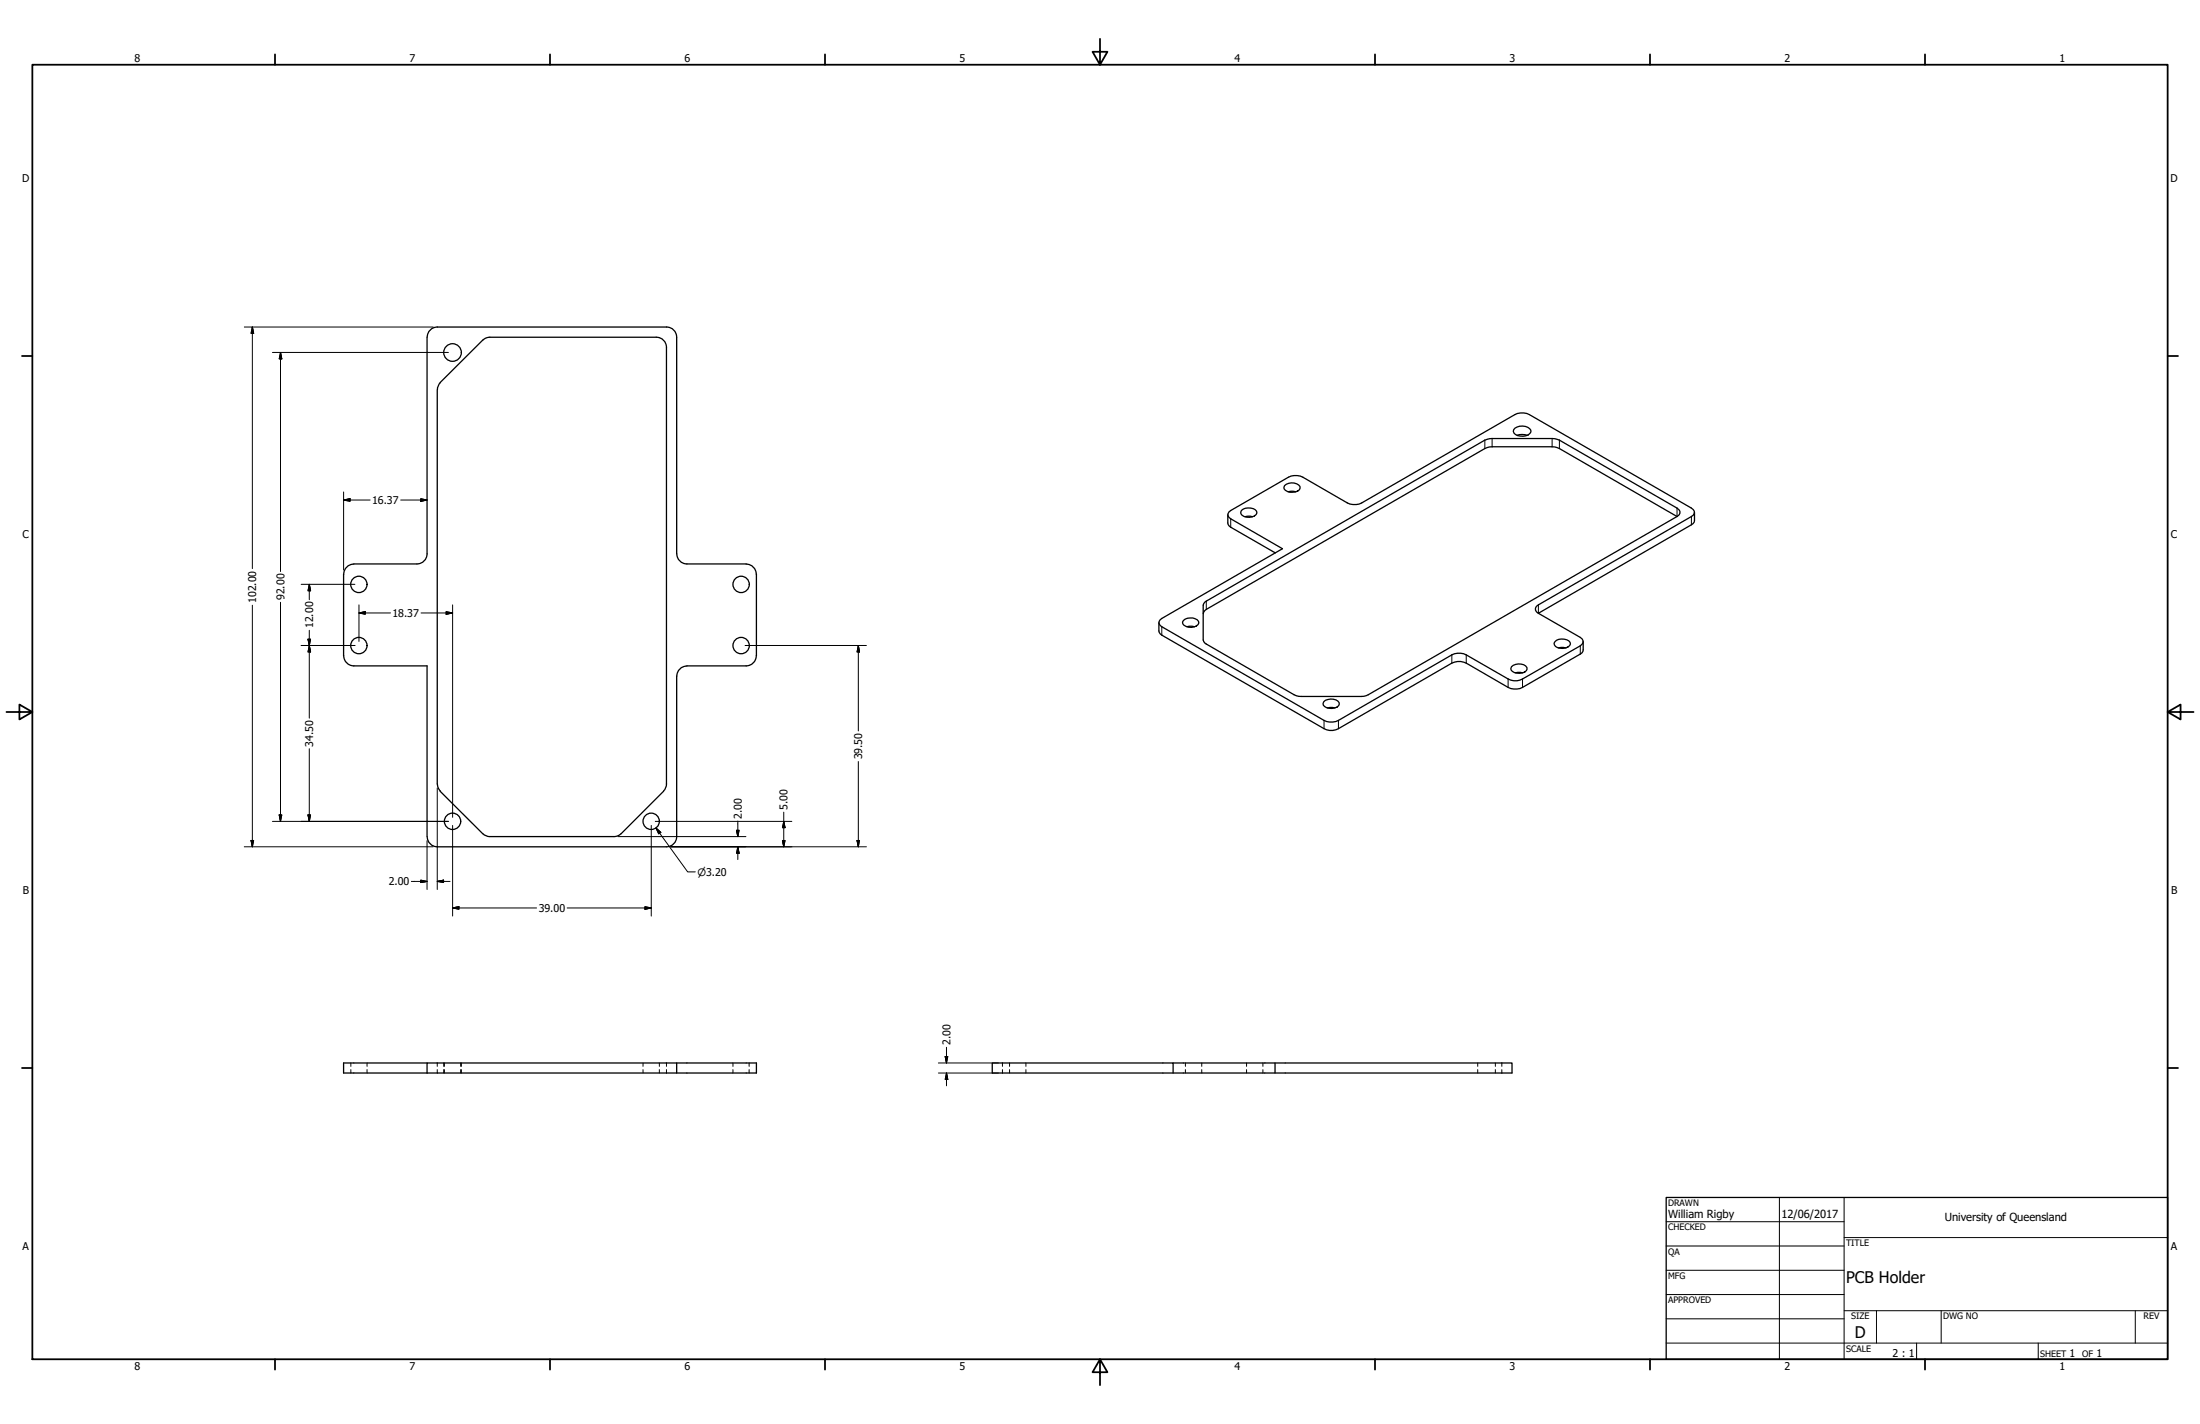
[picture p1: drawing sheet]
<svg xmlns="http://www.w3.org/2000/svg" width="864mm" height="559mm" viewBox="0 0 864 559" stroke-linecap="round" stroke-linejoin="round" font-family="sans-serif">
<!-- layer: Hidden (ANSI) -->
<g fill="none" stroke="#000" stroke-width=".39">
<path d="M137.7 417.1v1.4M137.7 419.7v1.4M144.1 417.1v1.4M144.1 419.7v1.4M171.6 417.1v1.4M171.6 419.7v1.4M174.2 417.1v1.4M174.2 419.7v1.4M174.4 417.1v1.4M174.4 419.7v1.4M180.8 417.1v1.4M180.8 419.7v1.4"/>
<path d="M181.1 417.1v1.4M181.1 419.7v1.4M252.4 417.1v1.4M252.4 419.7v1.4M258.8 417.1v1.4M258.8 419.7v1.4M261.6 417.1v1.4M261.6 419.7v1.4M287.7 417.1v1.4M287.7 419.7v1.4M294.1 417.1v1.4M294.1 419.7v1.4"/>
<path d="M393.5 417.1v1.4M393.5 419.7v1.4M396.3 417.1v1.4M396.3 419.7v1.4M402.7 417.1v1.4M402.7 419.7v1.4M465.3 417.1v1.4M465.3 419.7v1.4M471.7 417.1v1.4M471.7 419.7v1.4M489.3 417.1v1.4M489.3 419.7v1.4"/>
<path d="M495.7 417.1v1.4M495.7 419.7v1.4M580.1 417.1v1.4M580.1 419.7v1.4M587 417.1v1.4M587 419.7v1.4M589.5 417.1v1.4M589.5 419.7v1.4"/>
</g>
<!-- layer: Visible (ANSI) -->
<g fill="none" stroke="#000" stroke-width=".51">
<path d="M167.6 132.3v85M167.7 132.3a4 4 0 0 1 4-4h89.9a4 4 0 0 1 4 4v85M192.3 132.3h65.4a4 4 0 0 1 3.9 4v171.4l-.3 1.4-.8 1.3M192.3 132.3l-1.5 .3-1.3 .9-16.7 16.6-.8 1.3-.3 1.5M171.6 153v154.7M582.9 176l-109.4 63.1M582.9 172.7l-109.4 63.2M585.7 175.3h23.6M585.7 172.1h23.6M594.7 168a4.7 4.7 0 0 1 6.2 .8 2.07 2.07 0 0 1-1.9 2.2 3.9 3.9 0 0 1-5-1.7zM594.7 162.7l-60.2 34.7M595.5 170.8a6.5 6.5 0 0 1 4 0"/>
<path d="M600.3 162.7l63.7 36.7M612.1 172.7l47 27.3a1.65 1.65 0 0 1-.8 2.7M612.1 176l46.2 26.7M504.3 190.6a4.3 4.3 0 0 1 6 .3v.6a3.9 3.9 0 0 1-5.7 .9l-.5-.6zM505.7 193h3M505.8 187.3l-22.7 13M511.4 187.3l17.5 10.1M167.6 217.3a4 4 0 0 1-3.9 4M265.7 217.3a4 4 0 0 0 4 4M483.1 206.9l17.5 10.1M483.1 203.6l20.3 11.7-47.3 27.4M487.3 200.3a4.4 4.4 0 0 1 6 .4 1.77 1.77 0 0 1-1.7 2.1 3.2 3.2 0 0 1-4.6-1.8z"/>
<path d="M488.7 202.8h3M658.3 202.7l-121.2 69.9M664 205.9l-60.1 34.8 16.4 9.4M664 202.7l-60.1 34.7M134.9 225.3v32M138.9 221.3h24.7M138.9 221.4a4 4 0 0 0-4 3.9M269.6 221.3h23.3M292.9 221.4a4 4 0 0 1 4 3.9M296.9 225.3v32M472.3 237.5v13.6M134.9 257.3a4 4 0 0 0 4 4h28.7v67"/>
<path d="M296.9 257.3a4 4 0 0 1-4 4h-23.3M456.1 249.2l63.6 36.7M456.1 245.9l63.6 36.8M464.5 243.5a4.4 4.4 0 0 1 6 .3 1.77 1.77 0 0 1-1.7 2.2 3.4 3.4 0 0 1-4.6-1.8zM465.9 245.9h3M473.5 252.7l34.4 19.9M569.9 257l-44.5 25.7M575.6 257l16.4 9.4M610.4 251.8a4.3 4.3 0 0 1 5.9 .3 1.77 1.77 0 0 1-1.7 2.2 3.2 3.2 0 0 1-4.6-1.9zM611.8 254.3h2.9M620.3 256.7l-22.6 13M620.3 253.4l-22.6 13"/>
<path d="M265.6 265.3v63M269.7 261.4a4 4 0 0 0-4 3.9M510.8 273.3h23.6M519.6 275.4a4.3 4.3 0 0 1 6.1 .3 1.75 1.75 0 0 1-1.8 2.1 4.3 4.3 0 0 1-4.5-1.1zM521.1 277.8h3M569.9 260.2l-44.5 25.7M575.6 260.2l16.4 9.5M593.3 261.6a4.3 4.3 0 0 1 6.1 .3 1.75 1.75 0 0 1-1.8 2.1 4.3 4.3 0 0 1-4.4-1.1zM594.8 264h3M171.7 307.6l.3 1.5 .9 1.3M172.8 310.5l16.7 16.7M260.5 310.5l-16.7 16.7"/>
<path d="M167.7 328.3a4 4 0 0 0 3.9 4h90.1a4 4 0 0 0 3.9-4M189.5 327.1l1.3 .9 1.5 .3M243.8 327.1l-1.3 .9-1.5 .3h-48.7M167.6 417.1h-32.7v4h162v-4h-31.3M460.5 417.1h133v4h-204v-4h71v4M500.5 417.1v4M167.6 421.1v-4h98v4"/>
<circle cx="177.6" cy="138.3" r="3.5"/>
<circle cx="140.9" cy="229.3" r="3.2"/>
<circle cx="290.9" cy="229.3" r="3.2"/>
<circle cx="140.9" cy="253.3" r="3.2"/>
<circle cx="290.9" cy="253.3" r="3.2"/>
<circle cx="177.6" cy="322.3" r="3.2"/>
<circle cx="255.6" cy="322.3" r="3.2"/>
</g>
<!-- layer: Visible Narrow (ANSI) -->
<g fill="none" stroke="#000" stroke-width=".39">
<path d="M582.9 172.7v3.3M585.7 172.1v3.2M609.3 172.1v3.2M612.1 172.7v3.3M658.3 199.4v3.3M483.1 203.6v3.3M664 202.7v3.2M473.5 235.9v3.2M603.9 237.4v3.3M456.1 245.9v3.3M569.9 257v3.2M575.6 257v3.2"/>
<path d="M620.3 253.4v3.3M592 266.4v3.3M597.7 266.4v3.3M519.7 282.7v3.2M525.4 282.7v3.2"/>
</g>
<g fill="none" stroke="#000" stroke-width=".51">
<path d="M585.7 175.3l-2.8 .7M585.7 172.1l-2.8 .6M594.7 162.7a6.3 6.3 0 0 1 5.6 0M609.3 175.3l2.8 .7M609.3 172.1l2.8 .6M505.8 187.3a6.3 6.3 0 0 1 5.6 0M528.9 197.4a6.3 6.3 0 0 0 5.6 0M664 199.4l.7 .6a1.65 1.65 0 0 1-.7 2.7M482 202l.1 3.8 1 1.1M483.1 200.3a1.73 1.73 0 0 0-1.1 1.7 1.73 1.73 0 0 0 1.1 1.6M665.2 201l-.2 3.9-1 1M473.5 239.1l-.6 .5-.6 1.2"/>
<path d="M473.5 235.9l-.6 .4-.6 1.2M603.9 237.4a1.74 1.74 0 0 0-1.2 1.6 1.74 1.74 0 0 0 1.2 1.7M454.9 244.3l.1 3.9 1.1 1M456.1 242.7a1.73 1.73 0 0 0-1.2 1.6 1.73 1.73 0 0 0 1.2 1.6M472.3 251.1l.6 1.2 .6 .4M569.9 257a6.3 6.3 0 0 1 5.7 0M620.3 250.1a1.78 1.78 0 0 1 1.2 1.7 1.78 1.78 0 0 1-1.2 1.6M621.5 251.8l-.2 3.9-1 1M507.9 272.6l2.9 .7M537.1 272.6l-2.7 .7M569.9 260.2a6.3 6.3 0 0 1 5.7 0M592 269.7a6.3 6.3 0 0 0 5.7 0"/>
<path d="M592 266.4a5.8 5.8 0 0 0 5.7 0M519.7 285.9a5.8 5.8 0 0 0 5.7 0M519.7 282.7a6.3 6.3 0 0 0 5.7 0"/>
</g>
<!-- layer: Border (ANSI) -->
<g fill="none" stroke="#000" stroke-width=".7">
<path d="M431.8 15.2v10.2l-2.9-5.1h5.8l-2.9 5.1M12.7 25.4h838.2v508h-838.2zM107.9 21.3v4.1M215.9 21.3v4.1M323.8 21.3v4.1M539.8 21.3v4.1M647.7 21.3v4.1M755.6 21.3v4.1M8.6 139.7h4.1M850.9 139.7h4.1M2.5 279.4h10.2l-5.1-2.9v5.8l5.1-2.9M850.9 279.4l5.1 2.9v-5.8l-5.1 2.9h10.2"/>
<path d="M8.6 419.1h4.1M850.9 419.1h4.1M107.9 533.4v4.1M215.9 533.4v4.1M323.8 533.4v4.1M431.8 533.4l2.9 5.1h-5.8l2.9-5.1v10.2M539.8 533.4v4.1M647.7 533.4v4.1M755.6 533.4v4.1"/>
</g>
<!-- layer: Title (ANSI) -->
<g fill="none" stroke="#000" stroke-width=".39">
<path d="M654 479.4h69.9M698.5 469.9v63.5M723.9 469.9v63.5M654 488.9h69.9M654 498.5h69.9M723.9 485.6h127M654 508h69.9M654 517.5h69.9M723.9 514.3h127M736.6 514.3v12.7M762 514.3v12.7M838.2 514.3v12.7"/>
<path d="M654 527h196.9M752.3 527v6.4M800.1 527v6.4"/>
</g>
<path d="M654 469.9h196.9v63.5h-196.9z" fill="none" stroke="#000" stroke-width=".51"/>
<!-- layer: Dimension (ANSI) -->
<g fill="none" stroke="#000" stroke-width=".39">
<path d="M95.9 128.3h74.2M99.1 128.3l.5 2.5h-1zM99.1 128.3v94.8M106.9 138.3h69.1M110.1 138.3l.5 2.5h-1zM110.1 138.3v86M134.9 196.2l2.5-.5v1zM134.9 196.2h10.4M134.9 193v30.7M157.3 196.2h10.3M165.2 195.7l2.4 .5-2.4 .5zM99.1 237.5v94.8"/>
<path d="M110.1 236.3v86M118.2 229.3h21.1M121.4 229.3l.5 2.5h-1zM121.4 229.3v6M140.9 237.4v14.3M177.7 237.4v83.3M118.2 253.3h21.1M120.9 250.8h1l-.5 2.5zM121.4 253.3l.5 2.5h-1zM121.4 247.3v34.5M140.9 240.5l2.5-.5v1zM140.9 240.5h12.4"/>
<path d="M165.3 240.5h12.4M175.1 240l2.6 .5-2.6 .5zM292.5 253.3h47.6M336.9 253.3l.5 2.5h-1zM336.9 253.3v33.5M121.4 293.8v28.5M336.9 298.8v33.5M109.6 319.8h1l-.5 2.5zM120.9 319.8h1l-.5 2.5zM171.6 309.2v39.9M307.7 318.7v13.6M95.9 332.3h74.2"/>
<path d="M98.6 329.8h1l-.5 2.5zM106.9 322.3h69.1M167.6 329.9v19.2M177.7 323.9v35.6M242.6 328.3h50.2M255.7 323.9v35.6M257.2 322.3h53.6M257.5 324.9l1.9 1.7-.8 .6zM257.5 324.9l12.4 17.2h3M263.3 332.3h76.8M289.1 325.8h1l-.5 2.5zM289.6 332.3l.5 2.5h-1z"/>
<path d="M289.6 322.2v6.1M289.6 332.3v5M307.1 329.8h1.1l-.5 2.5zM307.7 322.3l.5 2.5h-1.1zM336.4 329.8h1l-.5 2.5zM161.5 345.9h6.1M165.2 345.4l2.4 .5-2.4 .4zM171.6 345.9l2.5-.5v.9zM171.6 345.9h5.1M177.7 356.3l2.4-.5v1zM177.7 356.3h32.9M222.6 356.3h33.1"/>
<path d="M253.2 355.8l2.5 .5-2.5 .5zM368.4 417.1h23.5M371 414.6h1l-.5 2.5zM371.5 411v6.1M368.4 421.1h23.5M371.5 421.1l.5 2.5h-1zM371.5 421.1v5"/>
</g>
<g fill="#000" stroke="#000" stroke-width=".39">
<path d="M99.1 128.3l.5 2.5zM99.1 128.3l.5 2.5h-1zM110.1 138.3l.5 2.5zM110.1 138.3l.5 2.5h-1zM134.9 196.2l2.5-.5zM134.9 196.2l2.5-.5v1zM165.2 196.7l2.4-.5zM165.2 195.7l2.4 .5-2.4 .5zM121.4 229.3l.5 2.5zM121.4 229.3l.5 2.5h-1zM120.9 250.8l.5 2.5zM120.9 250.8h1l-.5 2.5z"/>
<path d="M121.4 253.3l.5 2.5zM121.4 253.3l.5 2.5h-1zM140.9 240.5l2.5-.5zM140.9 240.5l2.5-.5v1zM175.1 241l2.6-.5zM175.1 240l2.6 .5-2.6 .5zM336.9 253.3l.5 2.5zM336.9 253.3l.5 2.5h-1zM109.6 319.8l.5 2.5zM109.6 319.8h1l-.5 2.5zM120.9 319.8l.5 2.5zM120.9 319.8h1l-.5 2.5z"/>
<path d="M98.6 329.8l.5 2.5zM98.6 329.8h1l-.5 2.5zM257.5 324.9l1.9 1.7zM257.5 324.9l1.9 1.7-.8 .6zM289.1 325.8l.5 2.5zM289.1 325.8h1l-.5 2.5zM289.6 332.3l.5 2.5zM289.6 332.3l.5 2.5h-1zM307.1 329.8l.6 2.5zM307.1 329.8h1.1l-.5 2.5zM307.7 322.3l.5 2.5zM307.7 322.3l.5 2.5h-1.1z"/>
<path d="M336.4 329.8l.5 2.5zM336.4 329.8h1l-.5 2.5zM165.2 346.3l2.4-.4zM165.2 345.4l2.4 .5-2.4 .4zM171.6 345.9l2.5-.5zM171.6 345.9l2.5-.5v.9zM177.7 356.3l2.4-.5zM177.7 356.3l2.4-.5v1zM253.2 356.8l2.5-.5zM253.2 355.8l2.5 .5-2.5 .5zM371 414.6l.5 2.5zM371 414.6h1l-.5 2.5z"/>
<path d="M371.5 421.1l.5 2.5zM371.5 421.1l.5 2.5h-1z"/>
</g>
<g font-size="6.3">
<text x="724.7" y="503.4">PCB Holder</text>
<text x="728.1" y="524.9">D</text>
</g>
<g font-size="4.4">
<text x="654.8" y="477.8">William Rigby</text>
<text x="699.3" y="478">12/06/2017</text>
<text x="763.4" y="479">University of Queensland</text>
</g>
<g font-size="4.2">
<text x="52.8" y="24.4">8</text>
<text x="160.8" y="24.4">7</text>
<text x="268.7" y="24.4">6</text>
<text x="376.7" y="24.4">5</text>
<text x="484.6" y="24.4">4</text>
<text x="592.6" y="24.4">3</text>
<text x="700.5" y="24.4">2</text>
<text x="808.5" y="24.4">1</text>
<text x="8.8" y="71.4">D</text>
<text x="852" y="71.4">D</text>
<text x="146" y="197.7">16.37</text>
<text x="8.9" y="211.1">C</text>
<text x="852.2" y="211.1">C</text>
<text x="100.6" y="236.7" transform="rotate(-90 100.6 236.7)">102.00</text>
<text x="111.6" y="235.5" transform="rotate(-90 111.6 235.5)">92.00</text>
<text x="154.1" y="242.1">18.37</text>
<text x="122.9" y="246.5" transform="rotate(-90 122.9 246.5)">12.00</text>
<text x="122.9" y="293.1" transform="rotate(-90 122.9 293.1)">34.50</text>
<text x="338.5" y="298" transform="rotate(-90 338.5 298)">39.50</text>
<text x="309.2" y="317.9" transform="rotate(-90 309.2 317.9)">5.00</text>
<text x="291.1" y="321.4" transform="rotate(-90 291.1 321.4)">2.00</text>
<text x="152.6" y="347.4">2.00</text>
<text x="9" y="350.8">B</text>
<text x="852.2" y="350.8">B</text>
<text x="211.5" y="357.8">39.00</text>
<text x="373.1" y="410.1" transform="rotate(-90 373.1 410.1)">2.00</text>
<text x="8.9" y="490.5">A</text>
<text x="852.2" y="490.5">A</text>
<text x="742.9" y="532.6">2 : 1</text>
<text x="812.4" y="532.6">1</text>
<text x="823" y="532.6">1</text>
<text x="52.8" y="537.5">8</text>
<text x="160.8" y="537.5">7</text>
<text x="268.7" y="537.5">6</text>
<text x="376.7" y="537.5">5</text>
<text x="484.6" y="537.5">4</text>
<text x="592.6" y="537.5">3</text>
<text x="700.5" y="537.5">2</text>
<text x="808.5" y="537.5">1</text>
</g>
<text font-size="4" x="273.7" y="343.7">⌀3.20</text>
<g font-size="3.5">
<text x="654.8" y="473.2">DRAWN</text>
<text x="654.8" y="482.8">CHECKED</text>
<text x="724.7" y="488.9">TITLE</text>
<text x="654.8" y="492.3">QA</text>
<text x="654.8" y="501.8">MFG</text>
<text x="654.8" y="511.4">APPROVED</text>
<text x="726.7" y="517.7">SIZE</text>
<text x="762.8" y="517.7">DWG NO</text>
<text x="841.4" y="517.7">REV</text>
<text x="724.7" y="530.4">SCALE</text>
<text x="800.9" y="532.6">SHEET</text>
<text x="817.4" y="532.6">OF</text>
</g>
</svg>
